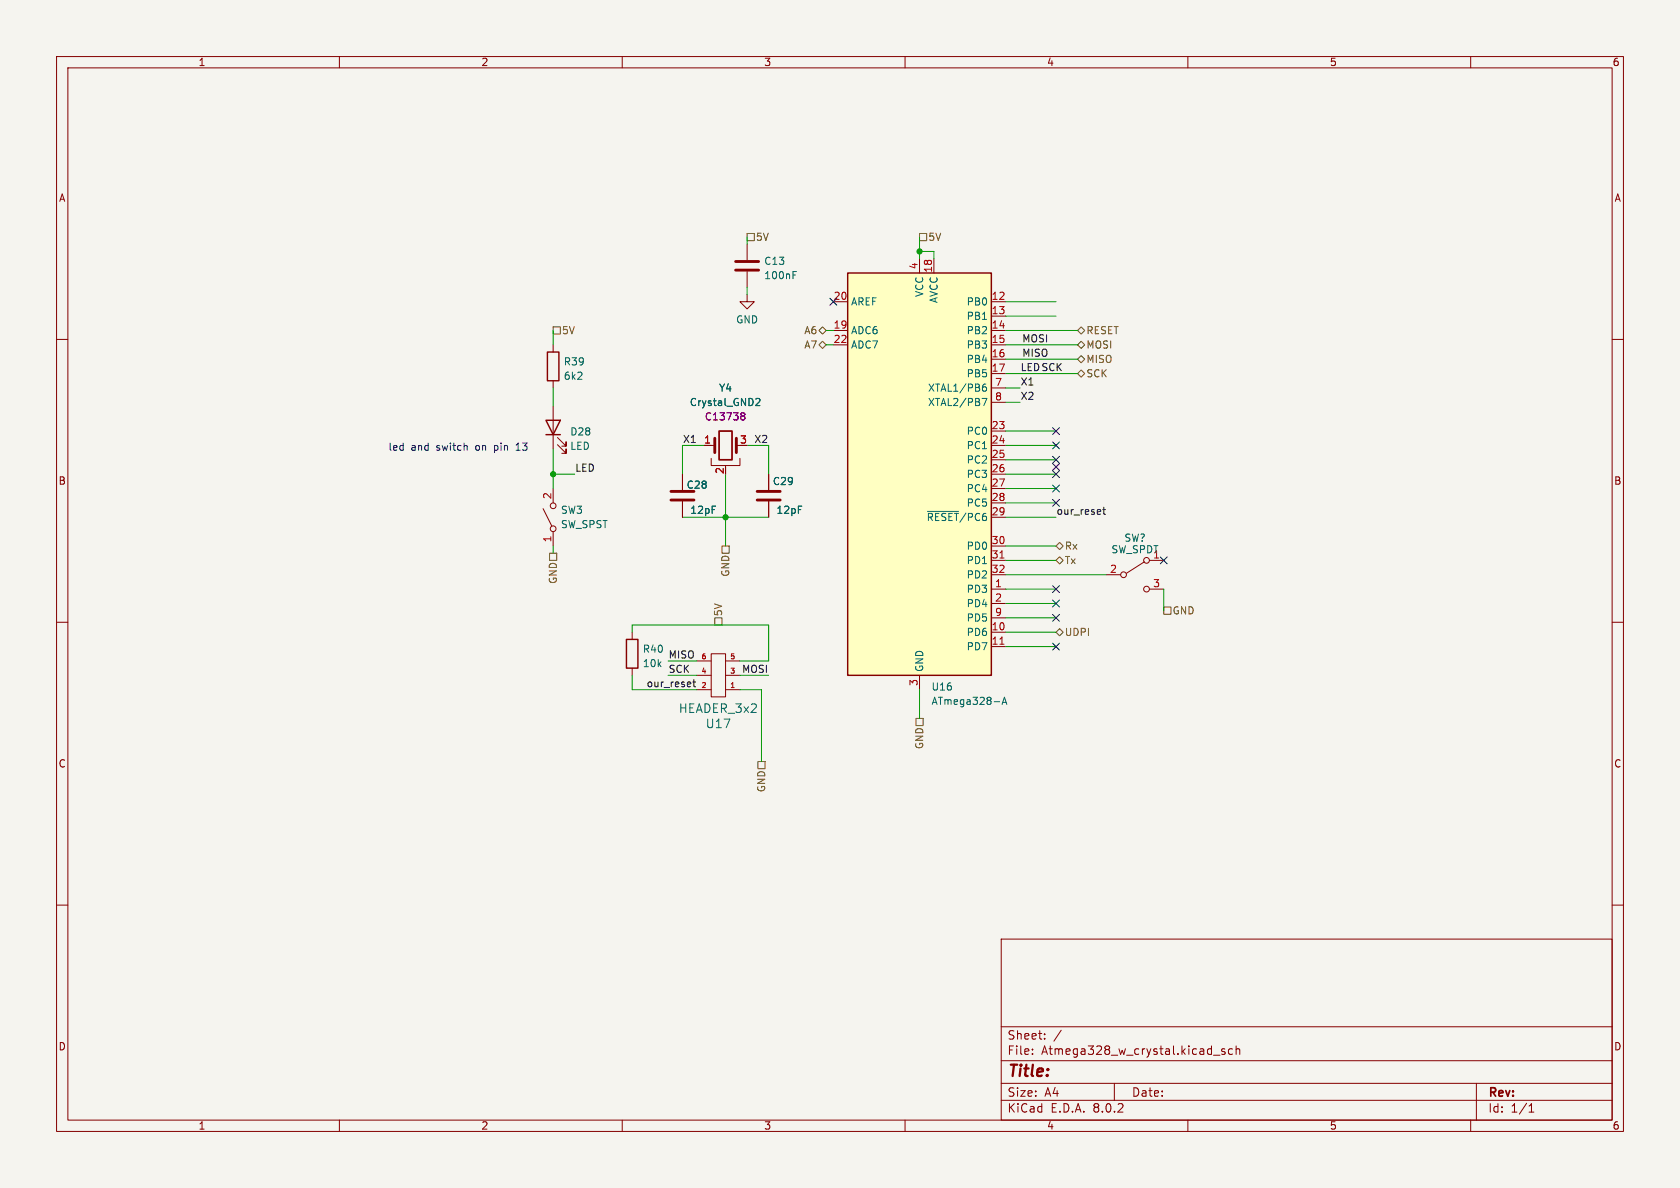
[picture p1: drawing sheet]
(kicad_sch (version 20230121) (generator eeschema)

 (paper "A4")

 (lib_symbols
  (symbol "Device:C" (pin_numbers hide) (pin_names (offset 0.254)) (in_bom yes) (on_board yes)
   (property "Reference" "C" (at 0.635 2.54 0) (effects (font (size 1.27 1.27)) (justify left)))
   (property "Value" "C" (at 0.635 -2.54 0) (effects (font (size 1.27 1.27)) (justify left)))
   (property "Footprint" "" (at 0.9652 -3.81 0) (effects (font (size 1.27 1.27)) hide))
   (property "Datasheet" "~" (at 0 0 0) (effects (font (size 1.27 1.27)) hide))
   (symbol "C_0_1"
    (polyline (pts (xy -2.032 -0.762) (xy 2.032 -0.762)) (stroke (width 0.508) (type default)) (fill (type none)))
    (polyline (pts (xy -2.032 0.762) (xy 2.032 0.762)) (stroke (width 0.508) (type default)) (fill (type none))))
   (symbol "C_1_1"
    (pin passive line (at 0 3.81 270) (length 2.794) (name "~" (effects (font (size 1.27 1.27)))) (number "1" (effects (font (size 1.27 1.27)))))
    (pin passive line (at 0 -3.81 90) (length 2.794) (name "~" (effects (font (size 1.27 1.27)))) (number "2" (effects (font (size 1.27 1.27)))))))
  (symbol "Device:LED" (pin_numbers hide) (pin_names (offset 1.016) hide) (in_bom yes) (on_board yes)
   (property "Reference" "D" (at 0 2.54 0) (effects (font (size 1.27 1.27))))
   (property "Value" "LED" (at 0 -2.54 0) (effects (font (size 1.27 1.27))))
   (property "Footprint" "" (at 0 0 0) (effects (font (size 1.27 1.27)) hide))
   (property "Datasheet" "~" (at 0 0 0) (effects (font (size 1.27 1.27)) hide))
   (symbol "LED_0_1"
    (polyline (pts (xy -1.27 -1.27) (xy -1.27 1.27)) (stroke (width 0.254) (type default)) (fill (type none)))
    (polyline (pts (xy -1.27 0) (xy 1.27 0)) (stroke (width 0) (type default)) (fill (type none)))
    (polyline (pts (xy 1.27 -1.27) (xy 1.27 1.27) (xy -1.27 0) (xy 1.27 -1.27)) (stroke (width 0.254) (type default)) (fill (type none)))
    (polyline (pts (xy -3.048 -0.762) (xy -4.572 -2.286) (xy -3.81 -2.286) (xy -4.572 -2.286) (xy -4.572 -1.524)) (stroke (width 0) (type default)) (fill (type none)))
    (polyline (pts (xy -1.778 -0.762) (xy -3.302 -2.286) (xy -2.54 -2.286) (xy -3.302 -2.286) (xy -3.302 -1.524)) (stroke (width 0) (type default)) (fill (type none))))
   (symbol "LED_1_1"
    (pin passive line (at -3.81 0 0) (length 2.54) (name "K" (effects (font (size 1.27 1.27)))) (number "1" (effects (font (size 1.27 1.27)))))
    (pin passive line (at 3.81 0 180) (length 2.54) (name "A" (effects (font (size 1.27 1.27)))) (number "2" (effects (font (size 1.27 1.27)))))))
  (symbol "Device:R" (pin_numbers hide) (pin_names (offset 0)) (in_bom yes) (on_board yes)
   (property "Reference" "R" (at 2.032 0 90) (effects (font (size 1.27 1.27))))
   (property "Value" "R" (at 0 0 90) (effects (font (size 1.27 1.27))))
   (property "Footprint" "" (at -1.778 0 90) (effects (font (size 1.27 1.27)) hide))
   (property "Datasheet" "~" (at 0 0 0) (effects (font (size 1.27 1.27)) hide))
   (symbol "R_0_1"
    (rectangle (start -1.016 -2.54) (end 1.016 2.54) (stroke (width 0.254) (type default)) (fill (type none))))
   (symbol "R_1_1"
    (pin passive line (at 0 3.81 270) (length 1.27) (name "~" (effects (font (size 1.27 1.27)))) (number "1" (effects (font (size 1.27 1.27)))))
    (pin passive line (at 0 -3.81 90) (length 1.27) (name "~" (effects (font (size 1.27 1.27)))) (number "2" (effects (font (size 1.27 1.27)))))))
  (symbol "MCU_Microchip_ATmega:ATmega328-A" (in_bom yes) (on_board yes)
   (property "Reference" "U" (at -12.7 36.83 0) (effects (font (size 1.27 1.27)) (justify left bottom)))
   (property "Value" "ATmega328-A" (at 2.54 -36.83 0) (effects (font (size 1.27 1.27)) (justify left top)))
   (property "Footprint" "Package_QFP:TQFP-32_7x7mm_P0.8mm" (at 0 0 0) (effects (font (size 1.27 1.27) italic) hide))
   (property "Datasheet" "http://ww1.microchip.com/downloads/en/DeviceDoc/ATmega328_P%20AVR%20MCU%20with%20picoPower%20Technology%20Data%20Sheet%2040001984A.pdf" (at 0 0 0) (effects (font (size 1.27 1.27)) hide))
   (symbol "ATmega328-A_0_1"
    (rectangle (start -12.7 -35.56) (end 12.7 35.56) (stroke (width 0.254) (type default)) (fill (type background))))
   (symbol "ATmega328-A_1_1"
    (pin bidirectional line (at 15.24 -20.32 180) (length 2.54) (name "PD3" (effects (font (size 1.27 1.27)))) (number "1" (effects (font (size 1.27 1.27)))))
    (pin bidirectional line (at 15.24 -27.94 180) (length 2.54) (name "PD6" (effects (font (size 1.27 1.27)))) (number "10" (effects (font (size 1.27 1.27)))))
    (pin bidirectional line (at 15.24 -30.48 180) (length 2.54) (name "PD7" (effects (font (size 1.27 1.27)))) (number "11" (effects (font (size 1.27 1.27)))))
    (pin bidirectional line (at 15.24 30.48 180) (length 2.54) (name "PB0" (effects (font (size 1.27 1.27)))) (number "12" (effects (font (size 1.27 1.27)))))
    (pin bidirectional line (at 15.24 27.94 180) (length 2.54) (name "PB1" (effects (font (size 1.27 1.27)))) (number "13" (effects (font (size 1.27 1.27)))))
    (pin bidirectional line (at 15.24 25.4 180) (length 2.54) (name "PB2" (effects (font (size 1.27 1.27)))) (number "14" (effects (font (size 1.27 1.27)))))
    (pin bidirectional line (at 15.24 22.86 180) (length 2.54) (name "PB3" (effects (font (size 1.27 1.27)))) (number "15" (effects (font (size 1.27 1.27)))))
    (pin bidirectional line (at 15.24 20.32 180) (length 2.54) (name "PB4" (effects (font (size 1.27 1.27)))) (number "16" (effects (font (size 1.27 1.27)))))
    (pin bidirectional line (at 15.24 17.78 180) (length 2.54) (name "PB5" (effects (font (size 1.27 1.27)))) (number "17" (effects (font (size 1.27 1.27)))))
    (pin power_in line (at 2.54 38.1 270) (length 2.54) (name "AVCC" (effects (font (size 1.27 1.27)))) (number "18" (effects (font (size 1.27 1.27)))))
    (pin input line (at -15.24 25.4 0) (length 2.54) (name "ADC6" (effects (font (size 1.27 1.27)))) (number "19" (effects (font (size 1.27 1.27)))))
    (pin bidirectional line (at 15.24 -22.86 180) (length 2.54) (name "PD4" (effects (font (size 1.27 1.27)))) (number "2" (effects (font (size 1.27 1.27)))))
    (pin passive line (at -15.24 30.48 0) (length 2.54) (name "AREF" (effects (font (size 1.27 1.27)))) (number "20" (effects (font (size 1.27 1.27)))))
    (pin passive line (at 0 -38.1 90) (length 2.54) hide (name "GND" (effects (font (size 1.27 1.27)))) (number "21" (effects (font (size 1.27 1.27)))))
    (pin input line (at -15.24 22.86 0) (length 2.54) (name "ADC7" (effects (font (size 1.27 1.27)))) (number "22" (effects (font (size 1.27 1.27)))))
    (pin bidirectional line (at 15.24 7.62 180) (length 2.54) (name "PC0" (effects (font (size 1.27 1.27)))) (number "23" (effects (font (size 1.27 1.27)))))
    (pin bidirectional line (at 15.24 5.08 180) (length 2.54) (name "PC1" (effects (font (size 1.27 1.27)))) (number "24" (effects (font (size 1.27 1.27)))))
    (pin bidirectional line (at 15.24 2.54 180) (length 2.54) (name "PC2" (effects (font (size 1.27 1.27)))) (number "25" (effects (font (size 1.27 1.27)))))
    (pin bidirectional line (at 15.24 0 180) (length 2.54) (name "PC3" (effects (font (size 1.27 1.27)))) (number "26" (effects (font (size 1.27 1.27)))))
    (pin bidirectional line (at 15.24 -2.54 180) (length 2.54) (name "PC4" (effects (font (size 1.27 1.27)))) (number "27" (effects (font (size 1.27 1.27)))))
    (pin bidirectional line (at 15.24 -5.08 180) (length 2.54) (name "PC5" (effects (font (size 1.27 1.27)))) (number "28" (effects (font (size 1.27 1.27)))))
    (pin bidirectional line (at 15.24 -7.62 180) (length 2.54) (name "~{RESET}/PC6" (effects (font (size 1.27 1.27)))) (number "29" (effects (font (size 1.27 1.27)))))
    (pin power_in line (at 0 -38.1 90) (length 2.54) (name "GND" (effects (font (size 1.27 1.27)))) (number "3" (effects (font (size 1.27 1.27)))))
    (pin bidirectional line (at 15.24 -12.7 180) (length 2.54) (name "PD0" (effects (font (size 1.27 1.27)))) (number "30" (effects (font (size 1.27 1.27)))))
    (pin bidirectional line (at 15.24 -15.24 180) (length 2.54) (name "PD1" (effects (font (size 1.27 1.27)))) (number "31" (effects (font (size 1.27 1.27)))))
    (pin bidirectional line (at 15.24 -17.78 180) (length 2.54) (name "PD2" (effects (font (size 1.27 1.27)))) (number "32" (effects (font (size 1.27 1.27)))))
    (pin power_in line (at 0 38.1 270) (length 2.54) (name "VCC" (effects (font (size 1.27 1.27)))) (number "4" (effects (font (size 1.27 1.27)))))
    (pin passive line (at 0 -38.1 90) (length 2.54) hide (name "GND" (effects (font (size 1.27 1.27)))) (number "5" (effects (font (size 1.27 1.27)))))
    (pin passive line (at 0 38.1 270) (length 2.54) hide (name "VCC" (effects (font (size 1.27 1.27)))) (number "6" (effects (font (size 1.27 1.27)))))
    (pin bidirectional line (at 15.24 15.24 180) (length 2.54) (name "XTAL1/PB6" (effects (font (size 1.27 1.27)))) (number "7" (effects (font (size 1.27 1.27)))))
    (pin bidirectional line (at 15.24 12.7 180) (length 2.54) (name "XTAL2/PB7" (effects (font (size 1.27 1.27)))) (number "8" (effects (font (size 1.27 1.27)))))
    (pin bidirectional line (at 15.24 -25.4 180) (length 2.54) (name "PD5" (effects (font (size 1.27 1.27)))) (number "9" (effects (font (size 1.27 1.27)))))))
  (symbol "Switch:SW_SPDT" (pin_names (offset 0) hide) (in_bom yes) (on_board yes)
   (property "Reference" "SW" (at 0 4.318 0) (effects (font (size 1.27 1.27))))
   (property "Value" "SW_SPDT" (at 0 -5.08 0) (effects (font (size 1.27 1.27))))
   (property "Footprint" "" (at 0 0 0) (effects (font (size 1.27 1.27)) hide))
   (property "Datasheet" "~" (at 0 0 0) (effects (font (size 1.27 1.27)) hide))
   (symbol "SW_SPDT_0_0"
    (circle (center -2.032 0) (radius 0.508) (stroke (width 0) (type default)) (fill (type none)))
    (circle (center 2.032 -2.54) (radius 0.508) (stroke (width 0) (type default)) (fill (type none))))
   (symbol "SW_SPDT_0_1"
    (polyline (pts (xy -1.524 0.254) (xy 1.651 2.286)) (stroke (width 0) (type default)) (fill (type none)))
    (circle (center 2.032 2.54) (radius 0.508) (stroke (width 0) (type default)) (fill (type none))))
   (symbol "SW_SPDT_1_1"
    (pin passive line (at 5.08 2.54 180) (length 2.54) (name "A" (effects (font (size 1.27 1.27)))) (number "1" (effects (font (size 1.27 1.27)))))
    (pin passive line (at -5.08 0 0) (length 2.54) (name "B" (effects (font (size 1.27 1.27)))) (number "2" (effects (font (size 1.27 1.27)))))
    (pin passive line (at 5.08 -2.54 180) (length 2.54) (name "C" (effects (font (size 1.27 1.27)))) (number "3" (effects (font (size 1.27 1.27)))))))
  (symbol "Switch:SW_SPST" (pin_names (offset 0) hide) (in_bom yes) (on_board yes)
   (property "Reference" "SW" (at 0 3.175 0) (effects (font (size 1.27 1.27))))
   (property "Value" "SW_SPST" (at 0 -2.54 0) (effects (font (size 1.27 1.27))))
   (property "Footprint" "" (at 0 0 0) (effects (font (size 1.27 1.27)) hide))
   (property "Datasheet" "~" (at 0 0 0) (effects (font (size 1.27 1.27)) hide))
   (symbol "SW_SPST_0_0"
    (circle (center -2.032 0) (radius 0.508) (stroke (width 0) (type default)) (fill (type none)))
    (polyline (pts (xy -1.524 0.254) (xy 1.524 1.778)) (stroke (width 0) (type default)) (fill (type none)))
    (circle (center 2.032 0) (radius 0.508) (stroke (width 0) (type default)) (fill (type none))))
   (symbol "SW_SPST_1_1"
    (pin passive line (at -5.08 0 0) (length 2.54) (name "A" (effects (font (size 1.27 1.27)))) (number "1" (effects (font (size 1.27 1.27)))))
    (pin passive line (at 5.08 0 180) (length 2.54) (name "B" (effects (font (size 1.27 1.27)))) (number "2" (effects (font (size 1.27 1.27)))))))
  (symbol "custom_kicad_lib_sk:crystal_arduino" (pin_names (offset 1.016) hide) (in_bom yes) (on_board yes)
   (property "Reference" "Y" (at 0 5.715 0) (effects (font (size 1.27 1.27))))
   (property "Value" "Crystal_GND2" (at 0 3.81 0) (effects (font (size 1.27 1.27))))
   (property "Footprint" "custom_kicad_lib_sk:crystal_arduino" (at 0 -5.08 0) (effects (font (size 1.27 1.27)) hide))
   (property "Datasheet" "~" (at 0 0 0) (effects (font (size 1.27 1.27)) hide))
   (property "JLCPCB Part#" "C13738" (at 0 0 0) (effects (font (size 1.27 1.27))))
   (symbol "crystal_arduino_0_1"
    (rectangle (start -1.143 2.54) (end 1.143 -2.54) (stroke (width 0.3048) (type default)) (fill (type none)))
    (polyline (pts (xy -2.54 0) (xy -1.905 0)) (stroke (width 0) (type default)) (fill (type none)))
    (polyline (pts (xy -1.905 -1.27) (xy -1.905 1.27)) (stroke (width 0.508) (type default)) (fill (type none)))
    (polyline (pts (xy 0 -3.81) (xy 0 -3.556)) (stroke (width 0) (type default)) (fill (type none)))
    (polyline (pts (xy 1.905 0) (xy 2.54 0)) (stroke (width 0) (type default)) (fill (type none)))
    (polyline (pts (xy 1.905 1.27) (xy 1.905 -1.27)) (stroke (width 0.508) (type default)) (fill (type none)))
    (polyline (pts (xy -2.54 -2.286) (xy -2.54 -3.556) (xy 2.54 -3.556) (xy 2.54 -2.286)) (stroke (width 0) (type default)) (fill (type none))))
   (symbol "crystal_arduino_1_1"
    (pin passive line (at -3.81 0 0) (length 1.27) (name "1" (effects (font (size 1.27 1.27)))) (number "1" (effects (font (size 1.27 1.27)))))
    (pin passive line (at 0 -5.08 90) (length 1.27) (name "GND" (effects (font (size 1.27 1.27)))) (number "2" (effects (font (size 1.27 1.27)))))
    (pin passive line (at 3.81 0 180) (length 1.27) (name "3" (effects (font (size 1.27 1.27)))) (number "3" (effects (font (size 1.27 1.27)))))
    (pin passive line (at 0 -5.08 90) (length 1.27) hide (name "GND" (effects (font (size 1.27 1.27)))) (number "4" (effects (font (size 1.27 1.27)))))))
  (symbol "power:GND" (power) (pin_names (offset 0)) (in_bom yes) (on_board yes)
   (property "Reference" "#PWR" (at 0 -6.35 0) (effects (font (size 1.27 1.27)) hide))
   (property "Value" "GND" (at 0 -3.81 0) (effects (font (size 1.27 1.27))))
   (property "Footprint" "" (at 0 0 0) (effects (font (size 1.27 1.27)) hide))
   (property "Datasheet" "" (at 0 0 0) (effects (font (size 1.27 1.27)) hide))
   (symbol "GND_0_1"
    (polyline (pts (xy 0 0) (xy 0 -1.27) (xy 1.27 -1.27) (xy 0 -2.54) (xy -1.27 -1.27) (xy 0 -1.27)) (stroke (width 0) (type default)) (fill (type none))))
   (symbol "GND_1_1"
    (pin power_in line (at 0 0 270) (length 0) hide (name "GND" (effects (font (size 1.27 1.27)))) (number "1" (effects (font (size 1.27 1.27)))))))
  (symbol "servoDriverSMD-rescue:HEADER_3x2-w_connectors" (pin_names (offset 0)) (in_bom yes) (on_board yes)
   (property "Reference" "J" (at 0 5.08 0) (effects (font (size 1.524 1.524))))
   (property "Value" "HEADER_3x2-w_connectors" (at 0 -5.08 0) (effects (font (size 1.524 1.524))))
   (property "Footprint" "" (at 0 0 0) (effects (font (size 1.524 1.524))))
   (property "Datasheet" "" (at 0 0 0) (effects (font (size 1.524 1.524))))
   (symbol "HEADER_3x2-w_connectors_0_1"
    (rectangle (start 1.27 3.81) (end -1.27 -3.81) (stroke (width 0) (type default)) (fill (type none))))
   (symbol "HEADER_3x2-w_connectors_1_1"
    (pin passive line (at -3.81 2.54 0) (length 2.54) (name "~" (effects (font (size 1.27 1.27)))) (number "1" (effects (font (size 0.889 0.889)))))
    (pin passive line (at 3.81 2.54 180) (length 2.54) (name "~" (effects (font (size 1.27 1.27)))) (number "2" (effects (font (size 0.889 0.889)))))
    (pin passive line (at -3.81 0 0) (length 2.54) (name "~" (effects (font (size 1.27 1.27)))) (number "3" (effects (font (size 0.889 0.889)))))
    (pin passive line (at 3.81 0 180) (length 2.54) (name "~" (effects (font (size 1.27 1.27)))) (number "4" (effects (font (size 0.889 0.889)))))
    (pin passive line (at -3.81 -2.54 0) (length 2.54) (name "~" (effects (font (size 1.27 1.27)))) (number "5" (effects (font (size 0.889 0.889)))))
    (pin passive line (at 3.81 -2.54 180) (length 2.54) (name "~" (effects (font (size 1.27 1.27)))) (number "6" (effects (font (size 0.889 0.889))))))))

 (junction (at 162.56 44.45) (diameter 0) (color 0 0 0 0))
 (junction (at 97.79 83.82) (diameter 0) (color 0 0 0 0))
 (junction (at 128.27 91.44) (diameter 0) (color 0 0 0 0))

 (no_connect (at 205.74 99.06))
 (no_connect (at 186.69 78.74))
 (no_connect (at 186.69 76.2))
 (no_connect (at 186.69 82.55))
 (no_connect (at 186.69 104.14))
 (no_connect (at 147.32 53.34))
 (no_connect (at 186.69 88.9))
 (no_connect (at 186.69 109.22))
 (no_connect (at 186.69 114.3))
 (no_connect (at 186.69 81.28))
 (no_connect (at 186.69 83.82))
 (no_connect (at 186.69 86.36))
 (no_connect (at 186.69 106.68))

 (wire (pts (xy 162.56 44.45) (xy 162.56 45.72)) (stroke (width 0) (type default)))
 (wire (pts (xy 120.65 78.74) (xy 120.65 83.82)) (stroke (width 0) (type default)))
 (wire (pts (xy 128.27 91.44) (xy 135.89 91.44)) (stroke (width 0) (type default)))
 (wire (pts (xy 130.81 116.84) (xy 135.89 116.84)) (stroke (width 0) (type default)))
 (wire (pts (xy 134.62 121.92) (xy 130.81 121.92)) (stroke (width 0) (type default)))
 (wire (pts (xy 165.1 44.45) (xy 162.56 44.45)) (stroke (width 0) (type default)))
 (wire (pts (xy 177.8 86.36) (xy 186.69 86.36)) (stroke (width 0) (type default)))
 (wire (pts (xy 177.8 111.76) (xy 186.69 111.76)) (stroke (width 0) (type default)))
 (wire (pts (xy 123.19 119.38) (xy 118.11 119.38)) (stroke (width 0) (type default)))
 (wire (pts (xy 124.46 78.74) (xy 120.65 78.74)) (stroke (width 0) (type default)))
 (wire (pts (xy 177.8 76.2) (xy 186.69 76.2)) (stroke (width 0) (type default)))
 (wire (pts (xy 111.76 121.92) (xy 123.19 121.92)) (stroke (width 0) (type default)))
 (wire (pts (xy 177.8 88.9) (xy 186.69 88.9)) (stroke (width 0) (type default)))
 (wire (pts (xy 97.79 83.82) (xy 97.79 86.36)) (stroke (width 0) (type default)))
 (wire (pts (xy 111.76 110.49) (xy 135.89 110.49)) (stroke (width 0) (type default)))
 (wire (pts (xy 97.79 79.375) (xy 97.79 83.82)) (stroke (width 0) (type default)))
 (wire (pts (xy 135.89 116.84) (xy 135.89 110.49)) (stroke (width 0) (type default)))
 (wire (pts (xy 177.8 71.12) (xy 180.34 71.12)) (stroke (width 0) (type default)))
 (wire (pts (xy 162.56 121.92) (xy 162.56 127)) (stroke (width 0) (type default)))
 (wire (pts (xy 177.8 109.22) (xy 186.69 109.22)) (stroke (width 0) (type default)))
 (wire (pts (xy 146.05 58.42) (xy 147.32 58.42)) (stroke (width 0) (type default)))
 (wire (pts (xy 111.76 119.38) (xy 111.76 121.92)) (stroke (width 0) (type default)))
 (wire (pts (xy 97.79 96.52) (xy 97.79 97.79)) (stroke (width 0) (type default)))
 (wire (pts (xy 130.81 119.38) (xy 135.89 119.38)) (stroke (width 0) (type default)))
 (wire (pts (xy 177.8 83.82) (xy 186.69 83.82)) (stroke (width 0) (type default)))
 (wire (pts (xy 97.79 68.58) (xy 97.79 71.755)) (stroke (width 0) (type default)))
 (wire (pts (xy 128.27 83.82) (xy 128.27 91.44)) (stroke (width 0) (type default)))
 (wire (pts (xy 132.08 78.74) (xy 135.89 78.74)) (stroke (width 0) (type default)))
 (wire (pts (xy 146.05 60.96) (xy 147.32 60.96)) (stroke (width 0) (type default)))
 (wire (pts (xy 162.56 41.91) (xy 162.56 44.45)) (stroke (width 0) (type default)))
 (wire (pts (xy 177.8 68.58) (xy 180.34 68.58)) (stroke (width 0) (type default)))
 (wire (pts (xy 177.8 114.3) (xy 186.69 114.3)) (stroke (width 0) (type default)))
 (wire (pts (xy 135.89 78.74) (xy 135.89 83.82)) (stroke (width 0) (type default)))
 (wire (pts (xy 118.11 116.84) (xy 123.19 116.84)) (stroke (width 0) (type default)))
 (wire (pts (xy 97.79 58.42) (xy 97.79 60.96)) (stroke (width 0) (type default)))
 (wire (pts (xy 132.08 50.8) (xy 132.08 52.07)) (stroke (width 0) (type default)))
 (wire (pts (xy 177.8 60.96) (xy 190.5 60.96)) (stroke (width 0) (type default)))
 (wire (pts (xy 111.76 110.49) (xy 111.76 111.76)) (stroke (width 0) (type default)))
 (wire (pts (xy 101.6 83.82) (xy 97.79 83.82)) (stroke (width 0) (type default)))
 (wire (pts (xy 177.8 81.28) (xy 186.69 81.28)) (stroke (width 0) (type default)))
 (wire (pts (xy 177.8 55.88) (xy 186.69 55.88)) (stroke (width 0) (type default)))
 (wire (pts (xy 177.8 99.06) (xy 186.69 99.06)) (stroke (width 0) (type default)))
 (wire (pts (xy 120.65 91.44) (xy 128.27 91.44)) (stroke (width 0) (type default)))
 (wire (pts (xy 132.08 41.91) (xy 132.08 43.18)) (stroke (width 0) (type default)))
 (wire (pts (xy 177.8 96.52) (xy 186.69 96.52)) (stroke (width 0) (type default)))
 (wire (pts (xy 177.8 101.6) (xy 195.58 101.6)) (stroke (width 0) (type default)))
 (wire (pts (xy 128.27 91.44) (xy 128.27 96.52)) (stroke (width 0) (type default)))
 (wire (pts (xy 177.8 66.04) (xy 190.5 66.04)) (stroke (width 0) (type default)))
 (wire (pts (xy 165.1 45.72) (xy 165.1 44.45)) (stroke (width 0) (type default)))
 (wire (pts (xy 205.74 104.14) (xy 205.74 107.95)) (stroke (width 0) (type default)))
 (wire (pts (xy 134.62 121.92) (xy 134.62 134.62)) (stroke (width 0) (type default)))
 (wire (pts (xy 177.8 63.5) (xy 190.5 63.5)) (stroke (width 0) (type default)))
 (wire (pts (xy 177.8 53.34) (xy 186.69 53.34)) (stroke (width 0) (type default)))
 (wire (pts (xy 177.8 91.44) (xy 186.69 91.44)) (stroke (width 0) (type default)))
 (wire (pts (xy 177.8 106.68) (xy 186.69 106.68)) (stroke (width 0) (type default)))
 (wire (pts (xy 177.8 78.74) (xy 186.69 78.74)) (stroke (width 0) (type default)))
 (wire (pts (xy 177.8 104.14) (xy 186.69 104.14)) (stroke (width 0) (type default)))
 (wire (pts (xy 177.8 58.42) (xy 190.5 58.42)) (stroke (width 0) (type default)))

 (text "led and switch on pin 13" (at 68.58 80.01 0) (effects (font (size 1.27 1.27)) (justify left bottom)))

 (label "SCK" (at 118.11 119.38 0) (fields_autoplaced) (effects (font (size 1.27 1.27)) (justify left bottom)))
 (label "X1" (at 120.65 78.74 0) (fields_autoplaced) (effects (font (size 1.27 1.27)) (justify left bottom)))
 (label "X2" (at 180.34 71.12 0) (fields_autoplaced) (effects (font (size 1.27 1.27)) (justify left bottom)))
 (label "MISO" (at 118.11 116.84 0) (fields_autoplaced) (effects (font (size 1.27 1.27)) (justify left bottom)))
 (label "MOSI" (at 185.42 60.96 180) (fields_autoplaced) (effects (font (size 1.27 1.27)) (justify right bottom)))
 (label "our_reset" (at 123.19 121.92 180) (fields_autoplaced) (effects (font (size 1.27 1.27)) (justify right bottom)))
 (label "LED" (at 180.34 66.04 0) (fields_autoplaced) (effects (font (size 1.27 1.27)) (justify left bottom)))
 (label "X1" (at 180.34 68.58 0) (fields_autoplaced) (effects (font (size 1.27 1.27)) (justify left bottom)))
 (label "SCK" (at 187.96 66.04 180) (fields_autoplaced) (effects (font (size 1.27 1.27)) (justify right bottom)))
 (label "MISO" (at 185.42 63.5 180) (fields_autoplaced) (effects (font (size 1.27 1.27)) (justify right bottom)))
 (label "LED" (at 101.6 83.82 0) (fields_autoplaced) (effects (font (size 1.27 1.27)) (justify left bottom)))
 (label "MOSI" (at 135.89 119.38 180) (fields_autoplaced) (effects (font (size 1.27 1.27)) (justify right bottom)))
 (label "our_reset" (at 186.69 91.44 0) (fields_autoplaced) (effects (font (size 1.27 1.27)) (justify left bottom)))
 (label "X2" (at 135.89 78.74 180) (fields_autoplaced) (effects (font (size 1.27 1.27)) (justify right bottom)))

 (hierarchical_label "A7" (shape bidirectional) (at 146.05 60.96 180) (fields_autoplaced) (effects (font (size 1.27 1.27)) (justify right)))
 (hierarchical_label "SCK" (shape bidirectional) (at 190.5 66.04 0) (fields_autoplaced) (effects (font (size 1.27 1.27)) (justify left)))
 (hierarchical_label "GND" (shape passive) (at 97.79 97.79 270) (fields_autoplaced) (effects (font (size 1.27 1.27)) (justify right)))
 (hierarchical_label "GND" (shape passive) (at 162.56 127 270) (fields_autoplaced) (effects (font (size 1.27 1.27)) (justify right)))
 (hierarchical_label "MISO" (shape bidirectional) (at 190.5 63.5 0) (fields_autoplaced) (effects (font (size 1.27 1.27)) (justify left)))
 (hierarchical_label "5V" (shape passive) (at 162.56 41.91 0) (fields_autoplaced) (effects (font (size 1.27 1.27)) (justify left)))
 (hierarchical_label "5V" (shape passive) (at 132.08 41.91 0) (fields_autoplaced) (effects (font (size 1.27 1.27)) (justify left)))
 (hierarchical_label "A6" (shape bidirectional) (at 146.05 58.42 180) (fields_autoplaced) (effects (font (size 1.27 1.27)) (justify right)))
 (hierarchical_label "MOSI" (shape bidirectional) (at 190.5 60.96 0) (fields_autoplaced) (effects (font (size 1.27 1.27)) (justify left)))
 (hierarchical_label "UDPI" (shape bidirectional) (at 186.69 111.76 0) (fields_autoplaced) (effects (font (size 1.27 1.27)) (justify left)))
 (hierarchical_label "Tx" (shape bidirectional) (at 186.69 99.06 0) (fields_autoplaced) (effects (font (size 1.27 1.27)) (justify left)))
 (hierarchical_label "5V" (shape passive) (at 127 110.49 90) (fields_autoplaced) (effects (font (size 1.27 1.27)) (justify left)))
 (hierarchical_label "GND" (shape passive) (at 205.74 107.95 0) (fields_autoplaced) (effects (font (size 1.27 1.27)) (justify left)))
 (hierarchical_label "GND" (shape passive) (at 134.62 134.62 270) (fields_autoplaced) (effects (font (size 1.27 1.27)) (justify right)))
 (hierarchical_label "RESET" (shape bidirectional) (at 190.5 58.42 0) (fields_autoplaced) (effects (font (size 1.27 1.27)) (justify left)))
 (hierarchical_label "Rx" (shape bidirectional) (at 186.69 96.52 0) (fields_autoplaced) (effects (font (size 1.27 1.27)) (justify left)))
 (hierarchical_label "GND" (shape passive) (at 128.27 96.52 270) (fields_autoplaced) (effects (font (size 1.27 1.27)) (justify right)))
 (hierarchical_label "5V" (shape passive) (at 97.79 58.42 0) (fields_autoplaced) (effects (font (size 1.27 1.27)) (justify left)))

 (symbol (lib_id "custom_kicad_lib_sk:crystal_arduino") (at 128.27 78.74 0) (unit 1) (in_bom yes) (on_board yes) (dnp no) (fields_autoplaced)
  (property "Reference" "Y4" (at 128.27 68.58 0) (effects (font (size 1.27 1.27))))
  (property "Value" "Crystal_GND2" (at 128.27 71.12 0) (effects (font (size 1.27 1.27))))
  (property "Footprint" "custom_kicad_lib_sk:crystal_arduino" (at 128.27 83.82 0) (effects (font (size 1.27 1.27)) hide))
  (property "Datasheet" "~" (at 128.27 78.74 0) (effects (font (size 1.27 1.27)) hide))
  (property "JLCPCB Part#" "C13738" (at 128.27 73.66 0) (effects (font (size 1.27 1.27)))) (pin "1") (pin "2") (pin "3") (pin "4")
  (instances (project "programmer" (path "" (reference "Y4") (unit 1))) (project "general_schematics" (path "" (reference "Y4") (unit 1)) (path "" (reference "Y2") (unit 1)))))

 (symbol (lib_id "Device:C") (at 135.89 87.63 180) (unit 1) (in_bom yes) (on_board yes) (dnp no)
  (property "Reference" "C29" (at 136.525 85.09 0) (effects (font (size 1.27 1.27)) (justify right)))
  (property "Value" "12pF" (at 137.16 90.17 0) (effects (font (size 1.27 1.27)) (justify right)))
  (property "Footprint" "Capacitor_SMD:C_0805_2012Metric_Pad1.18x1.45mm_HandSolder" (at 134.9248 83.82 0) (effects (font (size 1.27 1.27)) hide))
  (property "Datasheet" "~" (at 135.89 87.63 0) (effects (font (size 1.27 1.27)) hide))
  (property "JLCPCB Part#" "C1792" (at 135.89 87.63 0) (effects (font (size 1.27 1.27)) hide)) (pin "1") (pin "2")
  (instances (project "programmer" (path "" (reference "C29") (unit 1))) (project "general_schematics" (path "" (reference "C29") (unit 1)) (path "" (reference "C41") (unit 1)))))

 (symbol (lib_id "Device:R") (at 97.79 64.77 0) (unit 1) (in_bom yes) (on_board yes) (dnp no) (fields_autoplaced)
  (property "Reference" "R39" (at 99.568 63.9353 0) (effects (font (size 1.27 1.27)) (justify left)))
  (property "Value" "6k2" (at 99.568 66.4722 0) (effects (font (size 1.27 1.27)) (justify left)))
  (property "Footprint" "Resistor_SMD:R_0603_1608Metric_Pad0.98x0.95mm_HandSolder" (at 96.012 64.77 90) (effects (font (size 1.27 1.27)) hide))
  (property "Datasheet" "~" (at 97.79 64.77 0) (effects (font (size 1.27 1.27)) hide))
  (property "JLCPCB Part#" "C4260" (at 97.79 64.77 0) (effects (font (size 1.27 1.27)) hide)) (pin "1") (pin "2")
  (instances (project "programmer" (path "" (reference "R39") (unit 1))) (project "general_schematics" (path "" (reference "R39") (unit 1)))))

 (symbol (lib_id "MCU_Microchip_ATmega:ATmega328-A") (at 162.56 83.82 0) (unit 1) (in_bom yes) (on_board yes) (dnp no) (fields_autoplaced)
  (property "Reference" "U16" (at 164.5794 121.4104 0) (effects (font (size 1.27 1.27)) (justify left)))
  (property "Value" "ATmega328-A" (at 164.5794 123.9473 0) (effects (font (size 1.27 1.27)) (justify left)))
  (property "Footprint" "Package_QFP:TQFP-32_7x7mm_P0.8mm" (at 162.56 83.82 0) (effects (font (size 1.27 1.27) italic) hide))
  (property "Datasheet" "http://ww1.microchip.com/downloads/en/DeviceDoc/ATmega328_P%20AVR%20MCU%20with%20picoPower%20Technology%20Data%20Sheet%2040001984A.pdf" (at 162.56 83.82 0) (effects (font (size 1.27 1.27)) hide))
  (property "JLCPCB Part#" "C14877" (at 162.56 83.82 0) (effects (font (size 1.27 1.27)) hide)) (pin "1") (pin "10") (pin "11") (pin "12") (pin "13") (pin "14") (pin "15") (pin "16") (pin "17") (pin "18") (pin "19") (pin "2") (pin "20") (pin "21") (pin "22") (pin "23") (pin "24") (pin "25") (pin "26") (pin "27") (pin "28") (pin "29") (pin "3") (pin "30") (pin "31") (pin "32") (pin "4") (pin "5") (pin "6") (pin "7") (pin "8") (pin "9")
  (instances (project "programmer" (path "" (reference "U16") (unit 1))) (project "general_schematics" (path "" (reference "U16") (unit 1)))))

 (symbol (lib_id "Switch:SW_SPST") (at 97.79 91.44 90) (unit 1) (in_bom yes) (on_board yes) (dnp no) (fields_autoplaced)
  (property "Reference" "SW3" (at 99.06 90.17 90) (effects (font (size 1.27 1.27)) (justify right)))
  (property "Value" "SW_SPST" (at 99.06 92.71 90) (effects (font (size 1.27 1.27)) (justify right)))
  (property "Footprint" "Button_Switch_SMD:SW_SPST_SKQG_WithStem" (at 97.79 91.44 0) (effects (font (size 1.27 1.27)) hide))
  (property "Datasheet" "~" (at 97.79 91.44 0) (effects (font (size 1.27 1.27)) hide))
  (property "JLCPCB Part#" "C318884" (at 97.79 91.44 0) (effects (font (size 1.27 1.27)) hide)) (pin "1") (pin "2")
  (instances (project "programmer" (path "" (reference "SW3") (unit 1))) (project "general_schematics" (path "" (reference "SW3") (unit 1)))))

 (symbol (lib_id "power:GND") (at 132.08 52.07 0) (unit 1) (in_bom yes) (on_board yes) (dnp no) (fields_autoplaced)
  (property "Reference" "#PWR053" (at 132.08 58.42 0) (effects (font (size 1.27 1.27)) hide))
  (property "Value" "GND" (at 132.08 56.5134 0) (effects (font (size 1.27 1.27))))
  (property "Footprint" "" (at 132.08 52.07 0) (effects (font (size 1.27 1.27)) hide))
  (property "Datasheet" "" (at 132.08 52.07 0) (effects (font (size 1.27 1.27)) hide)) (pin "1")
  (instances (project "programmer" (path "" (reference "#PWR053") (unit 1))) (project "general_schematics" (path "" (reference "#PWR053") (unit 1)))))

 (symbol (lib_id "Device:C") (at 132.08 46.99 180) (unit 1) (in_bom yes) (on_board yes) (dnp no) (fields_autoplaced)
  (property "Reference" "C13" (at 135.001 46.1553 0) (effects (font (size 1.27 1.27)) (justify right)))
  (property "Value" "100nF" (at 135.001 48.6922 0) (effects (font (size 1.27 1.27)) (justify right)))
  (property "Footprint" "Capacitor_SMD:C_0603_1608Metric_Pad1.08x0.95mm_HandSolder" (at 131.1148 43.18 0) (effects (font (size 1.27 1.27)) hide))
  (property "Datasheet" "~" (at 132.08 46.99 0) (effects (font (size 1.27 1.27)) hide))
  (property "JLCPCB Part#" "C14663" (at 132.08 46.99 0) (effects (font (size 1.27 1.27)) hide)) (pin "1") (pin "2")
  (instances (project "programmer" (path "" (reference "C13") (unit 1))) (project "general_schematics" (path "" (reference "C13") (unit 1)))))

 (symbol (lib_id "Device:C") (at 120.65 87.63 180) (unit 1) (in_bom yes) (on_board yes) (dnp no)
  (property "Reference" "C28" (at 121.285 85.725 0) (effects (font (size 1.27 1.27)) (justify right)))
  (property "Value" "12pF" (at 121.92 90.17 0) (effects (font (size 1.27 1.27)) (justify right)))
  (property "Footprint" "Capacitor_SMD:C_0805_2012Metric_Pad1.18x1.45mm_HandSolder" (at 119.6848 83.82 0) (effects (font (size 1.27 1.27)) hide))
  (property "Datasheet" "~" (at 120.65 87.63 0) (effects (font (size 1.27 1.27)) hide)) (pin "1") (pin "2")
  (instances (project "programmer" (path "" (reference "C28") (unit 1))) (project "general_schematics" (path "" (reference "C28") (unit 1)) (path "" (reference "C40") (unit 1)))))

 (symbol (lib_id "Device:LED") (at 97.79 75.565 90) (unit 1) (in_bom yes) (on_board yes) (dnp no) (fields_autoplaced)
  (property "Reference" "D28" (at 100.711 76.3178 90) (effects (font (size 1.27 1.27)) (justify right)))
  (property "Value" "LED" (at 100.711 78.8547 90) (effects (font (size 1.27 1.27)) (justify right)))
  (property "Footprint" "LED_SMD:LED_0805_2012Metric_Pad1.15x1.40mm_HandSolder" (at 97.79 75.565 0) (effects (font (size 1.27 1.27)) hide))
  (property "Datasheet" "~" (at 97.79 75.565 0) (effects (font (size 1.27 1.27)) hide))
  (property "JLCPCB Part#" "C84256" (at 97.79 75.565 90) (effects (font (size 1.27 1.27)) hide)) (pin "1") (pin "2")
  (instances (project "programmer" (path "" (reference "D28") (unit 1))) (project "general_schematics" (path "" (reference "D28") (unit 1)))))

 (symbol (lib_id "servoDriverSMD-rescue:HEADER_3x2-w_connectors") (at 127 119.38 180) (unit 1) (in_bom yes) (on_board yes) (dnp no)
  (property "Reference" "U17" (at 127 127.9398 0) (effects (font (size 1.524 1.524))))
  (property "Value" "HEADER_3x2" (at 127 125.2474 0) (effects (font (size 1.524 1.524))))
  (property "Footprint" "Connector_PinSocket_1.27mm:PinSocket_2x03_P1.27mm_Vertical" (at 127 119.38 0) (effects (font (size 1.524 1.524)) hide))
  (property "Datasheet" "" (at 127 119.38 0) (effects (font (size 1.524 1.524)))) (pin "1") (pin "2") (pin "3") (pin "4") (pin "5") (pin "6")
  (instances (project "programmer" (path "" (reference "U17") (unit 1))) (project "general_schematics" (path "" (reference "U17") (unit 1)))))

 (symbol (lib_id "Device:R") (at 111.76 115.57 0) (unit 1) (in_bom yes) (on_board yes) (dnp no) (fields_autoplaced)
  (property "Reference" "R40" (at 113.538 114.7353 0) (effects (font (size 1.27 1.27)) (justify left)))
  (property "Value" "10k" (at 113.538 117.2722 0) (effects (font (size 1.27 1.27)) (justify left)))
  (property "Footprint" "Resistor_SMD:R_0402_1005Metric_Pad0.72x0.64mm_HandSolder" (at 109.982 115.57 90) (effects (font (size 1.27 1.27)) hide))
  (property "Datasheet" "~" (at 111.76 115.57 0) (effects (font (size 1.27 1.27)) hide))
  (property "JLCPCB Part#" "C25744" (at 111.76 115.57 0) (effects (font (size 1.27 1.27)) hide)) (pin "1") (pin "2")
  (instances (project "programmer" (path "" (reference "R40") (unit 1))) (project "general_schematics" (path "" (reference "R40") (unit 1)))))

 (symbol (lib_id "Switch:SW_SPDT") (at 200.66 101.6 0) (unit 1) (in_bom yes) (on_board yes) (dnp no) (fields_autoplaced)
  (property "Reference" "SW?" (at 200.66 95.099 0) (effects (font (size 1.27 1.27))))
  (property "Value" "SW_SPDT" (at 200.66 97.147 0) (effects (font (size 1.27 1.27))))
  (property "Footprint" "" (at 200.66 101.6 0) (effects (font (size 1.27 1.27)) hide))
  (property "Datasheet" "~" (at 200.66 101.6 0) (effects (font (size 1.27 1.27)) hide)) (pin "1") (pin "2") (pin "3")
  (instances (project "programmer" (path "" (reference "SW?") (unit 1))))))
